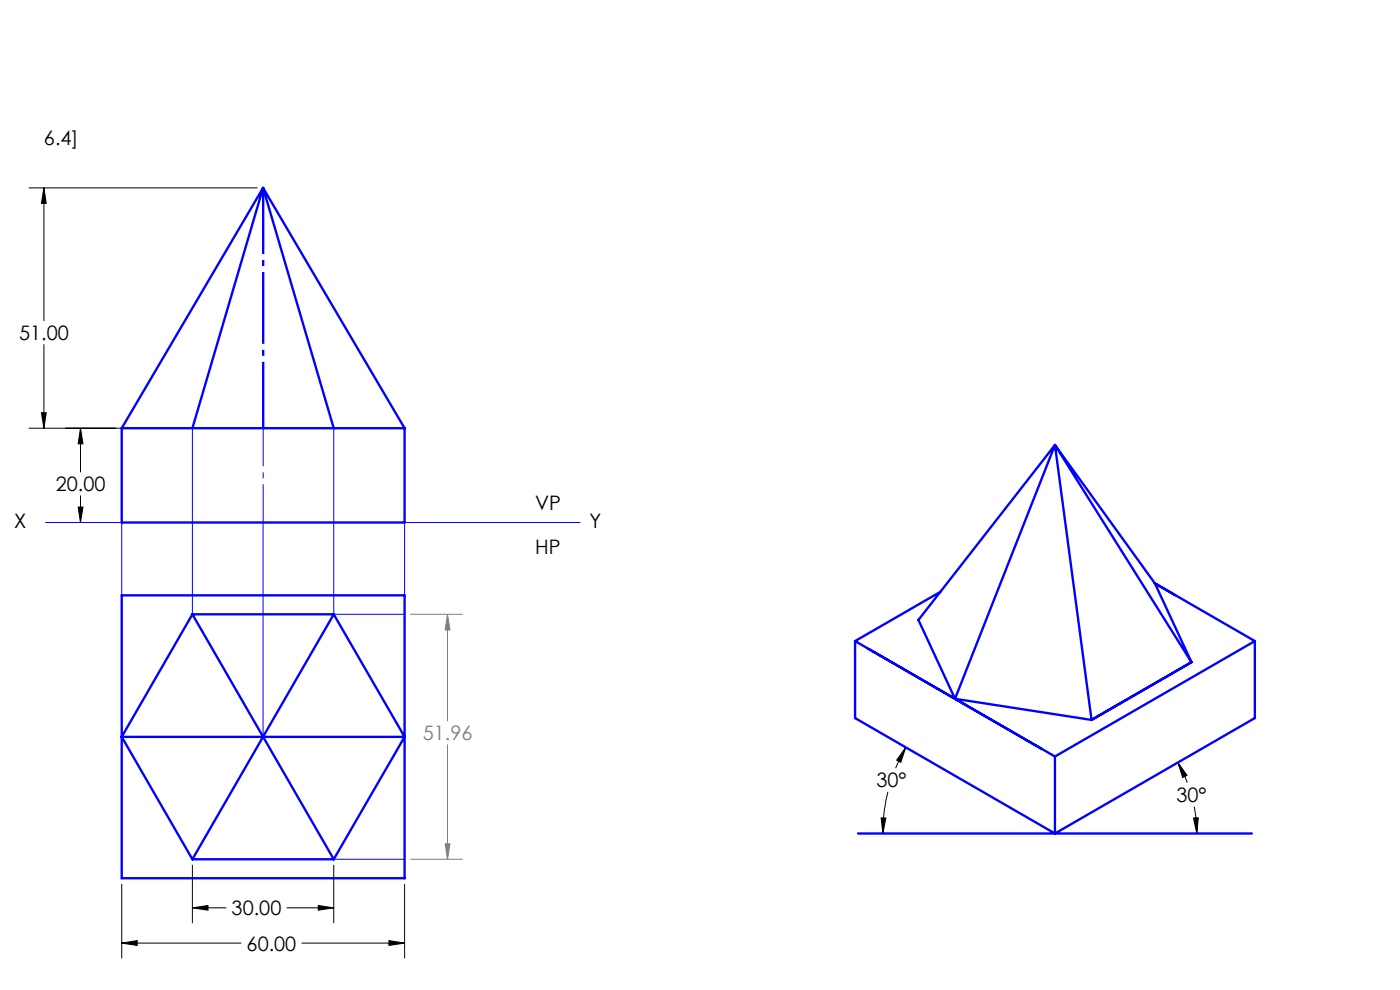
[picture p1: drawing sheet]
<svg xmlns="http://www.w3.org/2000/svg" width="297mm" height="210mm" viewBox="0 0 297 210" stroke-linecap="round" stroke-linejoin="round" font-family="sans-serif">
<g fill="none" stroke="#000" stroke-width=".21">
<path d="M6.1 39.9h48.4M9.3 39.9l.5 3.2h-1zM9.3 39.9v28.1M9.3 73.1v17.7M6.1 90.8h48.4M8.8 87.6h1l-.5 3.2zM17.1 90.8l.5 3.3h-1zM17.1 90.8v9.3M13.9 110.8h10.7M16.6 107.6h1l-.5 3.2zM17.1 105.2v5.6M192.2 158.5l-1.1 3.2-.9-.5z"/>
<path d="M192.2 158.5l-2.2 4.4M186.9 173.5h1l-.6 3.3zM188.3 168a34.8 34.8 0 0 0-1 8.8M249.9 161.7l1.9 2.8-.9 .4zM249.9 161.7l2 4.3M253.2 173.5h1l-.3 3.3zM253.3 171.1l.5 2.8 .1 2.9M25.8 187.6v15.6M40.8 192.6l3.3-.5v1zM40.8 183.5v12.2M40.8 192.6h7.1M60.9 192.6h9.9"/>
<path d="M67.5 192.1l3.3 .5-3.3 .5zM70.8 183.5v12.2M82.5 199.5l3.3 .6-3.3 .4zM85.8 187.6v15.6M25.8 200.1l3.3-.6v1zM25.8 200.1h25.3M64 200.1h21.8"/>
</g>
<path d="M87.1 130.3h11M94.9 130.3v22.6M94.9 130.3l.6 3.3h-1.1zM94.9 158v24.3M94.4 179h1.1l-.6 3.3zM87.1 182.3h11" fill="none" stroke="#808080" stroke-width=".21"/>
<path d="M55.8 110.8v-20" fill="none" stroke="#00f" stroke-width=".21" stroke-dasharray="15.2 1.3 1.3 1.3" stroke-dashoffset="7.1" stroke-linecap="butt"/>
<path d="M55.8 90.8v-51" fill="none" stroke="#00f" stroke-width=".5" stroke-dasharray="15.2 1.3 1.3 1.3" stroke-dashoffset="1.2" stroke-linecap="butt"/>
<path d="M40.8 90.8v39.5M70.8 90.8v39.5h15M9.7 110.8h113.3M25.8 110.8v15.5M55.8 110.8v45.5M85.8 110.8v15.5M70.8 182.3h15" fill="none" stroke="#00f" stroke-width=".21"/>
<g fill="none" stroke="#00f" stroke-width=".5">
<path d="M55.8 39.9l15 50.9M55.8 39.9l-15 50.9M55.8 39.9l-30 50.9M55.8 39.9l30 50.9M25.8 90.8v20h60v-20M25.8 90.8h60M223.8 94.4l-29 37.1 7.8 16.7M223.8 94.4l29 46.1M223.8 94.4l7.8 58.3M223.8 94.4l-21.2 53.8M223.8 94.4l21.2 29.3M25.8 126.3h60v60h-60z"/>
<path d="M40.8 130.3h30M40.8 130.3l-15 26M40.8 130.3l30 52M70.8 130.3l15 26M70.8 130.3l-30 52M181.4 136v16.3l42.4 24.5M181.4 136l42.4 24.5M199.5 125.5l-18.1 10.5M245 123.7l21.2 12.3M245 123.7l4.3 2.6M245 123.7l7.8 16.8M266.2 136v16.3l-42.4 24.5"/>
<path d="M266.2 136l-42.4 24.5M25.8 156.3l15 26M25.8 156.3h60M85.8 156.3l-15 26M202.6 148.2l29 4.5M252.8 140.5l-21.2 12.2M182 176.8h83.6M223.8 160.5v16.3M40.8 182.3h30"/>
</g>
<path d="M25.8 200.1l3.3-.6v1zM82.5 199.5l3.3 .6-3.3 .4zM40.8 192.6l3.3-.5v1zM67.5 192.1l3.3 .5-3.3 .5zM16.6 107.6h1l-.5 3.2zM17.1 90.8l.5 3.3h-1zM8.8 87.6h1l-.5 3.2zM9.3 39.9l.5 3.2h-1zM192.2 158.5l-1.1 3.2-.9-.5zM186.9 173.5h1l-.6 3.3zM253.2 173.5h1l-.3 3.3zM249.9 161.7l1.9 2.8-.9 .4z" fill="#000"/>
<path d="M94.9 130.3l.6 3.3h-1.1zM94.4 179h1.1l-.6 3.3z" fill="#808080"/>
<g font-size="4.2">
<text x="9.3" y="30.8">6.4]</text>
<text x="4" y="72.1">51.00</text>
<text x="11.8" y="104.2">20.00</text>
<text x="3" y="112">X</text>
<text x="113.5" y="108.1">VP</text>
<text x="125" y="112">Y</text>
<text x="113.5" y="117.5">HP</text>
<text x="185.9" y="167">30°</text>
<text x="249.6" y="170.1">30°</text>
<text x="49.1" y="194.2">30.00</text>
<text x="52.3" y="201.6">60.00</text>
</g>
<text font-size="4.2" fill="#808080" x="89.7" y="157">51.96</text>
</svg>
